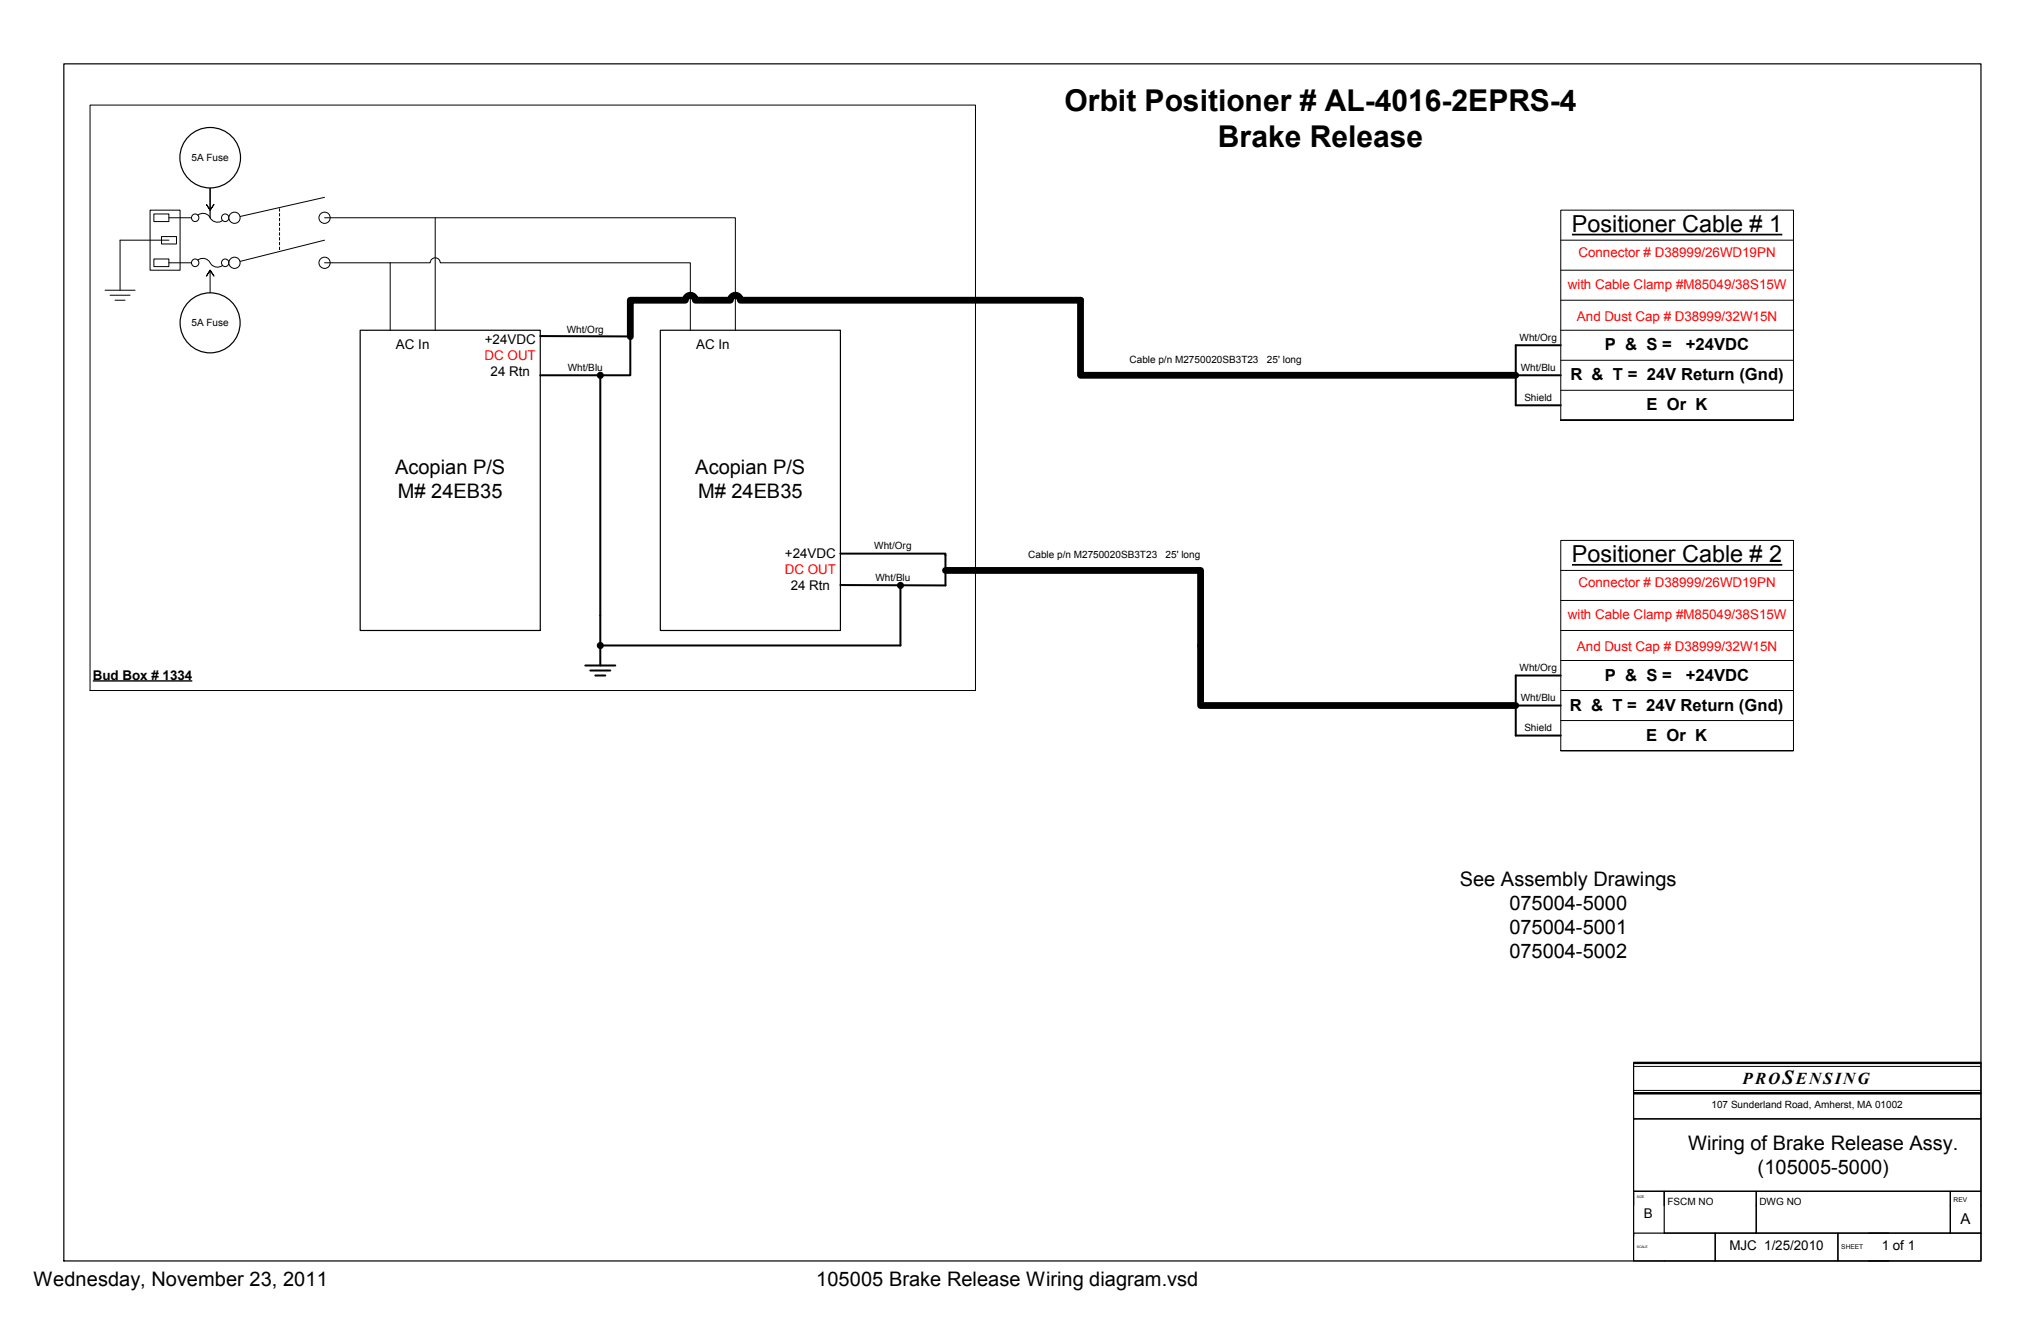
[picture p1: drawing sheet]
<svg xmlns="http://www.w3.org/2000/svg" width="432mm" height="279mm" viewBox="0 0 432 279" stroke-linecap="round" stroke-linejoin="round" font-family="sans-serif">
<g fill="none" stroke="#000" stroke-width=".25">
<path d="M13.5 13.5h405.6v253.2h-405.6zM345.6 236.6h73.5v15.4h-73.5zM345.6 224.8h73.5v11.8h-73.5zM345.6 254.9v-2.9h6.5v2.9M345.6 252.3v9.2M352.1 254.9v-2.9h19.5v2.9M352.1 254.9v5.9h19.5v-5.9M371.6 254.9v-2.9h41v2.9M371.6 254.9v5.9h41v-5.9M412.6 252h6.5v8.8h-6.5zM345.6 260.8h17.3v5.9h-17.3zM362.9 260.8h25.9v5.9h-25.9z"/>
<path d="M395.4 260.8h23.7v5.9h-23.7M399.6 260.8h-10.8v5.9h10.8"/>
</g>
<path d="M345.6 225.6h73.4M345.6 230.6h73.4M345.6 224.7h73.5v.3h-73.5zM345.6 231.1h73.5v.3h-73.5z" fill="none" stroke="#000" stroke-width=".21"/>
<path d="M345.6 224.8h73.5M345.6 231.2h73.5" fill="none" stroke="#000" stroke-width=".3"/>
<path d="M31.7 44.4h6.4v12.7h-6.4z" fill-rule="evenodd" fill="#fff"/>
<path d="M31.7 44.4h6.4v12.7h-6.4z" fill="none" stroke="#000" stroke-width=".21"/>
<path d="M32.6 54.8v1.6h3.1v-1.6zM34.2 50v1.6h3.1v-1.6zM32.6 45.3v1.6h3.1v-1.6z" fill-rule="evenodd" fill="#fff"/>
<path d="M25.4 50.8v10.6M32.6 54.8h3.1v1.6h-3.1zM32.6 45.3h3.1v1.6h-3.1zM34.2 50h3.1v1.6h-3.1zM22.2 61.4h6.4M23.3 62.4h4.2M24.3 63.5h2.2" fill="none" stroke="#000" stroke-width=".21"/>
<path d="M46.8 55.6a.8 .8 0 0 0 1.6 0 .8 .8 0 0 0-1.6 0zM40.5 55.6a.8 .8 0 0 0 1.6 0 .8 .8 0 0 0-1.6 0z" fill-rule="evenodd" fill="#fff"/>
<g fill="none" stroke="#000" stroke-width=".21">
<path d="M41.9 55a1.79 1.79 0 0 1 2.8 .9 1.74 1.74 0 0 0 2.4 .2M44.4 57.1l.9 1.3-.9-1.3-.7 1.3 .7-1.3v4.8"/>
<circle cx="41.3" cy="55.6" r=".79"/>
<circle cx="47.6" cy="55.6" r=".79"/>
</g>
<path d="M40.5 46.1a.8 .8 0 0 0 1.6 0 .8 .8 0 0 0-1.6 0zM46.8 46.1a.8 .8 0 0 0 1.6 0 .8 .8 0 0 0-1.6 0z" fill-rule="evenodd" fill="#fff"/>
<g fill="none" stroke="#000" stroke-width=".21">
<path d="M44.4 39.7v4.7l.9-1.1-.9 1.1-.7-1.1 .7 1.1M25.4 50.8h10.3M35.7 46.1h4.8M35.7 55.6h4.8M41.9 45.5a1.82 1.82 0 0 1 2.8 .9 1.7 1.7 0 0 0 2.4 .2M68.7 50.8l-19.1 4.8M68.7 41.7l-19.1 4.4"/>
<circle cx="41.3" cy="46.1" r=".79"/>
<circle cx="47.6" cy="46.1" r=".79"/>
</g>
<path d="M48.4 46.1a1.2 1.2 0 0 0 2.4 0 1.2 1.2 0 0 0-2.4 0zM48.4 55.6a1.2 1.2 0 0 0 2.4 0 1.2 1.2 0 0 0-2.4 0zM67.5 46.1a1.2 1.2 0 0 0 2.4 0 1.2 1.2 0 0 0-2.4 0zM67.5 55.6a1.2 1.2 0 0 0 2.4 0 1.2 1.2 0 0 0-2.4 0z" fill-rule="evenodd" fill="#fff"/>
<g fill="none" stroke="#000" stroke-width=".21">
<circle cx="49.6" cy="55.6" r="1.19"/>
<circle cx="49.6" cy="46.1" r="1.19"/>
<circle cx="68.7" cy="46.1" r="1.19"/>
<circle cx="68.7" cy="55.6" r="1.19"/>
</g>
<path d="M59.1 44.1v9.1" fill="none" stroke="#000" stroke-width=".21" stroke-dasharray=".7 .3" stroke-linecap="butt"/>
<path d="M44.4 33.4v12.7" fill="none" stroke="#000" stroke-width=".25"/>
<circle cx="44.5" cy="33.4" r="6.4" fill="#fff"/>
<g fill="none" stroke="#000" stroke-width=".25">
<path d="M44.4 61.9v6.4"/>
<circle cx="44.5" cy="33.4" r="6.4"/>
</g>
<circle cx="44.5" cy="68.3" r="6.4" fill="#fff"/>
<g fill="none" stroke="#000" stroke-width=".25">
<path d="M76.2 69.8h38.1v63.5h-38.1zM139.7 69.8h38.1v63.5h-38.1z"/>
<circle cx="44.5" cy="68.3" r="6.4"/>
</g>
<g fill="none" stroke="#000" stroke-width=".21">
<path d="M19 22.2h187.4v123.8h-187.4zM68.7 46.1h86.9v23.7M68.7 55.6h13.8v14.2M82.5 55.6h8.5a1.06 1.06 0 0 1 1.1-1.1 1.06 1.06 0 0 1 1 1.1h52.9v14.2M92.1 46.1v23.7M330.2 44.4h49.2v44.5h-49.2zM330.2 50.8h49.2M330.2 57.1h49.2M330.2 63.5h49.2M330.2 69.8h49.2M330.2 76.2h49.2M330.2 82.5h49.2"/>
<path d="M330.2 88.9h49.2M330.2 114.3h49.2v44.4h-49.2zM330.2 120.6h49.2M330.2 127h49.2M330.2 133.3h49.2M330.2 139.7h49.2M330.2 146h49.2M330.2 152.4h49.2M330.2 158.7h49.2"/>
<circle cx="127" cy="79.4" r=".64"/>
<circle cx="127" cy="136.5" r=".64"/>
<circle cx="190.5" cy="123.8" r=".64"/>
</g>
<path d="M332.6 49.6h44.5M332.6 119.5h44.5" fill="none" stroke="#000" stroke-width=".36"/>
<path d="M133.3 71.2v-7.7h11.7a1.06 1.06 0 0 1 1-1.1 1.06 1.06 0 0 1 1.1 1.1h7.4a1.06 1.06 0 0 1 1.1-1.1 1.06 1.06 0 0 1 1 1.1h72v15.9h92.1M200 120.6h54v28.6h66.7" fill="none" stroke="#000" stroke-width="1.4"/>
<path d="M19.6 144h21.1" fill="none" stroke="#000" stroke-width=".3"/>
<path d="M114.3 71.1l19 .1M127 79.4v61.4M133.3 71.2v8.2h-19M320.7 79.4h9.5M330.2 73h-9.5v12.7h9.5M177.8 117.1h22.2v6.7l-22.2-.1M190.5 123.8v12.7h-63.5M123.8 140.8h6.4M124.9 141.8h4.2M125.9 142.9h2.2M320.7 149.2h9.5M330.2 142.9h-9.5v12.7h9.5" fill="none" stroke="#000" stroke-width=".42"/>
<g fill="#000">
<circle cx="127" cy="79.4" r=".64"/>
<circle cx="127" cy="136.5" r=".64"/>
<circle cx="190.5" cy="123.8" r=".64"/>
</g>
<g font-size="6.3">
<text x="225.2" y="23.5">Orbit Positioner # AL-4016-2EPRS-4</text>
<text x="257.7" y="31.1">Brake Release</text>
</g>
<g font-size="5">
<text x="332.6" y="49.1">Positioner Cable # 1</text>
<text x="332.6" y="119">Positioner Cable # 2</text>
</g>
<g font-size="4.2">
<text x="83.6" y="100.3">Acopian P/S</text>
<text x="147.1" y="100.3">Acopian P/S</text>
<text x="84.2" y="105.4">M# 24EB35</text>
<text x="147.7" y="105.4">M# 24EB35</text>
<text x="308.9" y="187.3">See Assembly Drawings</text>
<text x="319.3" y="192.4">075004-5000</text>
<text x="319.3" y="197.5">075004-5001</text>
<text x="319.3" y="202.6">075004-5002</text>
<text x="377.1" y="229.3">S</text>
<text x="357.2" y="243.2">Wiring of Brake Release Assy.</text>
<text x="371.9" y="248.3">(105005-5000)</text>
<text x="7.1" y="272">Wednesday, November 23, 2011</text>
<text x="172.7" y="272">105005 Brake Release Wiring diagram.vsd</text>
</g>
<g font-size="3.5">
<text x="339.5" y="74.1">P &amp; S =</text>
<text x="356.7" y="74.1">+24VDC</text>
<text x="332.2" y="80.4">R &amp; T = 24V Return (Gnd)</text>
<text x="348.3" y="86.8">E Or K</text>
<text x="339.5" y="143.9">P &amp; S =</text>
<text x="356.7" y="143.9">+24VDC</text>
<text x="332.1" y="150.3">R &amp; T = 24V Return (Gnd)</text>
<text x="348.2" y="156.6">E Or K</text>
<text x="368.7" y="229.3">PRO</text>
<text x="379.9" y="229.3">ENSING</text>
</g>
<text font-size="3.2" x="414.8" y="259">A</text>
<g font-size="2.8" fill="#f00">
<text x="333.9" y="54.4">Connector # D38999/26WD19PN</text>
<text x="331.7" y="61.2">with Cable Clamp #M85049/38S15W</text>
<text x="333.6" y="67.9">And Dust Cap # D38999/32W15N</text>
<text x="102.5" y="76.2">DC OUT</text>
<text x="166" y="121.5">DC OUT</text>
<text x="333.9" y="124.2">Connector # D38999/26WD19PN</text>
<text x="331.7" y="131">with Cable Clamp #M85049/38S15W</text>
<text x="333.6" y="137.8">And Dust Cap # D38999/32W15N</text>
</g>
<g font-size="2.8">
<text x="83.8" y="73.9">AC In</text>
<text x="102.6" y="72.9">+24VDC</text>
<text x="147.3" y="73.9">AC In</text>
<text x="103.8" y="79.6">24 Rtn</text>
<text x="166.1" y="118.1">+24VDC</text>
<text x="167.3" y="124.9">24 Rtn</text>
<text x="19.6" y="143.7">Bud Box # 1334</text>
<text x="347.8" y="257.6">B</text>
<text x="365.9" y="264.4">MJC 1/25/2010</text>
<text x="398.1" y="264.4">1 of 1</text>
</g>
<g font-size="2.1">
<text x="40.5" y="34">5A Fuse</text>
<text x="40.5" y="68.9">5A Fuse</text>
<text x="119.9" y="70.5">Wht/Org</text>
<text x="239" y="76.8">Cable p/n M2750020SB3T23</text>
<text x="268" y="76.8">25' long</text>
<text x="321.5" y="72.1">Wht/Org</text>
<text x="120.1" y="78.4">Wht/Blu</text>
<text x="321.7" y="78.4">Wht/Blu</text>
<text x="322.5" y="84.8">Shield</text>
<text x="185" y="116.1">Wht/Org</text>
<text x="217.6" y="118.1">Cable p/n M2750020SB3T23</text>
<text x="246.6" y="118.1">25' long</text>
<text x="185.2" y="122.9">Wht/Blu</text>
<text x="321.5" y="141.9">Wht/Org</text>
<text x="321.7" y="148.3">Wht/Blu</text>
<text x="322.5" y="154.6">Shield</text>
<text x="362.1" y="234.4">107 Sunderland Road, Amherst, MA 01002</text>
<text x="352.8" y="254.9">FSCM NO</text>
<text x="372.2" y="254.9">DWG NO</text>
</g>
<g font-size="1.4">
<text x="413.3" y="254.1">REV</text>
<text x="389.5" y="264.2">SHEET</text>
</g>
<g font-size=".7">
<text x="346.3" y="253.4">SIZE</text>
<text x="346.3" y="264">SCALE</text>
</g>
</svg>
